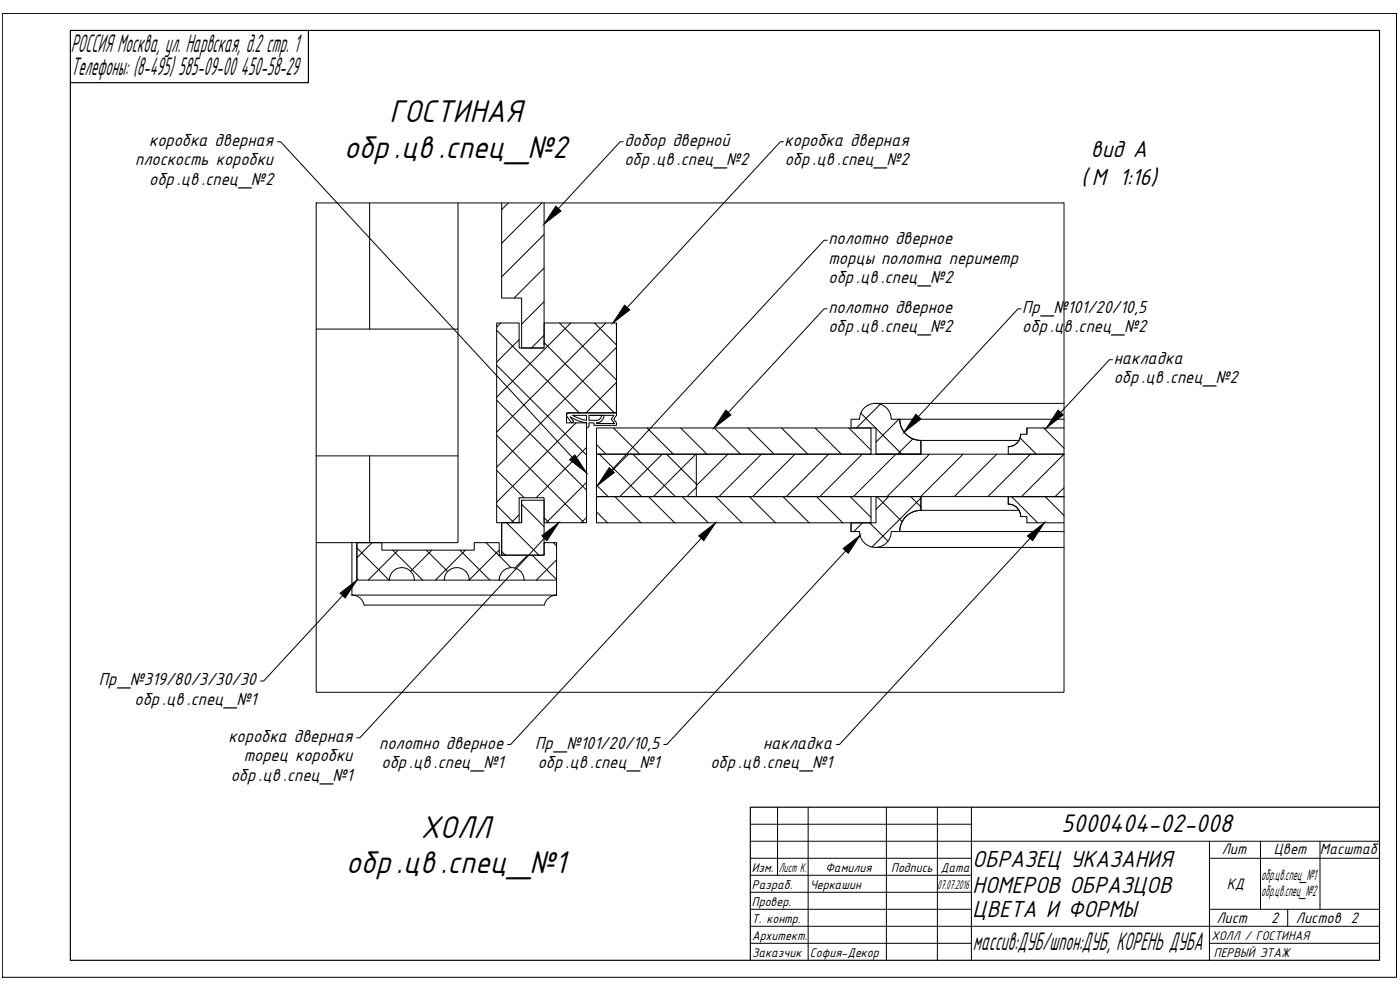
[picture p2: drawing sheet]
<svg xmlns="http://www.w3.org/2000/svg" width="420mm" height="297mm" viewBox="0 0 420 297" stroke-linecap="round" stroke-linejoin="round" font-family="sans-serif">
<path d="M21.1 9.1h392.9v279h-392.9zM92.6 9.1v15.7h-71.5M414 242.2h-188.8v45.9" fill="none" stroke="#000" stroke-width=".35"/>
<g fill="none" stroke="#000" stroke-width=".3">
<path d="M.7 4h418.4v289.2h-418.4zM225.2 257.5h66.3M225.2 252.4h188.8M225.2 247.3h66.3M233.4 242.2v20.4M242.5 242.2v45.9M266 242.2v45.9M281.3 242.2v45.9M291.5 242.2v45.9M363 257.5h51M363 252.4v35.7M378.3 252.4v20.4"/>
<path d="M396.2 252.4v20.4M225.2 277.9h188.8M225.2 272.8h66.3M225.2 267.7h66.3M225.2 262.6h66.3M363 272.8h51M386.5 272.8v5.1M225.2 283h66.3M363 283h51"/>
</g>
<path d="M166.8 61.9l1.6 1.4-5.1 3.9zM187.4 91.6l1.6 1.4-5.1 3.9zM171 137.9l1.5-1.4 3.5 5.4zM217.8 123.1l1.6 1.4-5.1 3.9zM274.8 124.3l1.6 1.4-5.1 4zM317.5 123.1l1.6 1.4-5.1 3.9zM182.8 140.3l1.6 1.4-5.1 4zM102.1 178l5-3.9-3.5 5.3zM162.6 160.8l5.1-4-3.6 5.4zM209.7 160.8l5-3.9-3.5 5.3zM253 164.6l5.1-3.9-3.5 5.3zM308.4 160.8l5-3.9-3.5 5.3z" fill="#000" stroke="#000" stroke-width=".3"/>
<g fill="none" stroke="#000" stroke-width=".3">
<path d="M83.3 42.5h.9l87.5 94.7M187.1 42.5h-1l-18.5 20.1M235.1 42.5h-.9l-46 49.8M94.9 60.9h224.4v146.8h-224.4zM248.3 72.1h-1l-63.7 68.9M248.3 92.7h-1l-28.7 31.1M306.5 92.7h-1l-29.9 32.3M333.9 107.9h-.9l-14.7 15.9M102.8 178.7l-23.7 25.6h-.9M163.4 161.5l-55.4 59.9h-.9M210.4 161.5l-57.1 61.9h-1M253.8 165.3l-53.7 58.1h-.9"/>
<path d="M309.1 161.5l-57.2 61.9h-.9"/>
</g>
<g fill="none" stroke="#000" stroke-width=".3">
<path d="M110.9 60.9v37.8M137.4 60.9v101.9h-42.5M150.6 60.9v28.5h5.9v15h6.8M152.6 60.9l-2 2M162.7 60.9l-12.1 12.1M163.3 60.9v42.8M163.3 70.3l-12.7 12.8M94.9 98.7h42.5M149.1 99.1l24.8 24.8M149.1 96.9h6.7v7.5h7.5v-7.5h21.7v27h-15v3h6v29.9h-12.7v-7.5h-7.5v7.5h-6.7zM150.3 96.9l-1.2 1.2M163.3 90.5l-6.8 6.8"/>
<path d="M163.3 80.4l-9 9M167.9 96.9l17.1 17.1M171.3 96.9l-22.2 22.3M178.4 96.9l6.6 6.6M181.8 96.9l-32.7 32.8M185 96.9v27M149.1 109.6l26.9 27M155.8 101.9l-6.7 6.7M163.3 102.8l21.1 21.1M163.3 100.6l-3.8 3.8M185 104.2l-35.9 36M185 114.7l-9.1 9.2"/>
<path d="M94.9 136.8h42.5M110.9 136.8v26M149.1 130.6l26.2 26.2M149.1 120.1l26.9 27M171.8 124.6h4.2v1.5l-1.8-.4zM172.9 126.9l-23.8 23.8M176 134.2l-15.1 15.1M176 128.4l.7-.5 .1-1h1.5v.7h6.7v-.7l-.8-1.1 .8-1.2v-.7h-14.2l-.7 .4v.6l1.5 2 .6-.5-1.1-1.3 2.7 1.3 2.2 .5v29.9M179 133.4l2.9 2.9M179 128.4h82.4v7.9h-82.4zM179.9 136.3l12.7 12.7M180.5 124.6a1.49 1.49 0 0 1-1.5 1.5h-2.2v-1.5h4.5a2.23 2.23 0 0 1-2.3 2.3v.2h5.4l-1-1.3 .9-1.2h-7.5"/>
<path d="M184.1 128.4l7.9 7.9M188.6 136.3l-9.6 9.6M189.9 136.3l12.8 12.7M194.2 128.4l7.9 7.9M198.7 136.3l-12.7 12.7M200 136.3l9 8.9M204.3 128.4l7.9 7.9M208.8 136.3l-12.7 12.7M209 136.3h-30v12.7h30M214.4 128.4l7.8 7.9M218.4 136.3l-9.4 9.4M224.5 128.4l7.8 7.9"/>
<path d="M228.5 136.3l-12.7 12.7M234.6 128.4l7.8 7.9M238.6 136.3l-12.7 12.7M244.6 128.4l7.9 7.9M248.7 136.3l-12.7 12.7M254.7 128.4l6.7 6.7M258.3 123.9l4.5 4.5M258.8 136.3l-12.8 12.7M262.7 121h56.6M262.9 128.5l7.8 7.8M264.2 121.3l-7.2 7.1M268.9 136.3l-12.8 12.7"/>
<path d="M269.8 125.8l-6.9 6.8M270 125.8a6.4 6.4 0 0 0 6.4 6.3M274 131.7l-4.6 4.6M276.4 132.1v4.2h-13.5M276.4 132.1h29.4M279 136.3l-12.8 12.7M289 136.3l-12.7 12.7M299.1 136.3l-12.7 12.7M306.1 131.4l4.9 4.9M308.2 128.4v1.9M309.2 136.3l-12.7 12.7M313.2 128.4l6.1 6.1"/>
<path d="M319.3 136.3l-12.7 12.7M319.3 136.3h-110.3v12.7h110.3h-16.7v2.3a3.7 3.7 0 0 1 3.7 3.7h1.9v1.9h11.1M319.3 125.8h-51.8a4.8 4.8 0 0 0-4.8-4.8 4.8 4.8 0 0 0-4.7 4.8h-2.6v2.6h7.5v7.9h13.5v-4.2M319.3 128.4h-11.1v1.9h-1.9a3.8 3.8 0 0 1-3.7 3.7v2.3h16.7M149.1 151.6l5.2 5.2M149.1 141.1l8.2 8.2M150.6 156.8v9.8M152 156.8l9.7 9.8M155.8 154.5l-2.4 2.3M156.5 151.3l6.8 6.7M156.5 150.1h6.8v16.5h-12.7v-9.8h5.9zM156.5 150.1v6.7"/>
<path d="M163.3 155.3l1.5 1.5M176 144.7l-12.1 12.1M176 155.3l-1.6 1.5M179 153.6l3.3 3.3M179 149h82.4v7.9h-82.4zM179 145.5l3.5 3.5M184.5 149l7.9 7.9M194.6 149l7.9 7.9M204.7 149l7.9 7.9M209 146.2l-2.8 2.8M214.8 149l7.9 7.9M224.9 149l7.9 7.9"/>
<path d="M235 149l7.8 7.9M245.1 149l7.8 7.9M255.2 149l6.2 6.2M255.4 159.5h2.6a4.8 4.8 0 0 0 4.7 4.7 4.8 4.8 0 0 0 4.8-4.7h51.8M255.4 156.9v2.6M258.8 156.9l-2.6 2.6M261 156.9l5.5 5.5M263.2 149l7.5 7.5M266.7 149l-3.8 3.8M273.3 149l3.1 3.1M276.4 149.4l-14.7 14.7M276.4 153.1v-4.1h-13.5v7.9h-7.5v2.6"/>
<path d="M276.4 153.1h29.4M276.4 149v4.1M276.4 153.1a6.4 6.4 0 0 0-6.4 6.4M303.6 149l7.8 7.9M313.6 149l5.7 5.7M319.3 146.3l-2.6 2.7M105.6 162.8v15.8M105.6 178.6h.1M105.6 178.6l1 .1a3.7 3.7 0 0 1 2.7 2.8h54.1a3.7 3.7 0 0 1 3.6-2.9M105.6 178.6h61.4M107.1 162.8v11.3h50.2M107.1 162.8v11.3"/>
<path d="M107.1 164.4l9.7 9.7M107.1 162.8h7.5v2.3h27.7v-2.3h7.5v3.8h13.5v-3.8h3.7v11.3h-9.7M111.7 162.8l-4.6 4.6M116.9 174.1a3.7 3.7 0 0 1 3.7-3.8 3.7 3.7 0 0 1 3.7 3.8M117.9 165.1l8.9 9M119.5 165.1l-9 9M127.9 165.1l6.5 6.4M129.6 165.1l-6.4 6.3M133.3 174.1a3.7 3.7 0 0 1 3.8-3.8 3.7 3.7 0 0 1 3.7 3.8M138 165.1l9 9M139.7 165.1l-9 9M145.9 162.8l7.5 7.5"/>
<path d="M149.8 174.1a3.7 3.7 0 0 1 3.8-3.8 3.7 3.7 0 0 1 3.7 3.8M149.8 165l-9 9M150.6 165.5l1.1 1.1M158.4 166.6l-3.9 3.8M159.7 166.6l7.3 7.3M166 162.8l1 1M167 168l-6 6.1M167 174.1v4.5M167 178.6h.1M262.7 164.2h56.6"/>
</g>
<circle cx="163.3" cy="162.8" r=".15" fill="#000"/>
<g font-size="10.5">
<text x="116.9" y="36.7">ГОСТИНАЯ</text>
<text x="103.3" y="47.3">обр.цв.спец_№2</text>
<text x="126.3" y="251.5">ХОЛЛ</text>
<text x="103.9" y="262">обр.цв.спец_№1</text>
</g>
<g font-size="8.5">
<text x="21.3" y="15.5">РОССИЯ Москва, ул. Нарвская, д.2 стр. 1</text>
<text x="21.3" y="22.5">Телефоны: (8-495) 585-09-00 450-58-29</text>
<text x="318.6" y="249.5">5000404-02-008</text>
<text x="292" y="285">массив:ДУБ/шпон:ДУБ, КОРЕНЬ ДУБА</text>
</g>
<g font-size="7.8">
<text x="327.4" y="47.2">вид А</text>
<text x="324.4" y="55.5">( М 1:16)</text>
<text x="291.9" y="260.3">ОБРАЗЕЦ УКАЗАНИЯ</text>
<text x="291.9" y="267.9">НОМЕРОВ ОБРАЗЦОВ</text>
<text x="291.9" y="275.2">ЦВЕТА И ФОРМЫ</text>
</g>
<g font-size="5.8">
<text x="44.8" y="43.8">коробка дверная</text>
<text x="187.4" y="43.8">добор дверной</text>
<text x="235.5" y="43.8">коробка дверная</text>
<text x="40.6" y="49.6">плоскость коробки</text>
<text x="187.4" y="49.6">обр.цв.спец_№2</text>
<text x="235.5" y="49.6">обр.цв.спец_№2</text>
<text x="44.8" y="55.5">обр.цв.спец_№2</text>
<text x="248.6" y="73.3">полотно дверное</text>
<text x="248.6" y="79.2">торцы полотна периметр</text>
<text x="248.6" y="85">обр.цв.спец_№2</text>
<text x="248.6" y="93.9">полотно дверное</text>
<text x="306.8" y="93.9">Пр_№101/20/10,5</text>
<text x="248.6" y="99.7">обр.цв.спец_№2</text>
<text x="306.8" y="99.7">обр.цв.спец_№2</text>
<text x="334.2" y="109.2">накладка</text>
<text x="334.2" y="115">обр.цв.спец_№2</text>
<text x="29.6" y="205.6">Пр_№319/80/3/30/30</text>
<text x="40.4" y="211.4">обр.цв.спец_№1</text>
<text x="68.6" y="222.6">коробка дверная</text>
<text x="113.8" y="224.6">полотно дверное</text>
<text x="160.6" y="224.6">Пр_№101/20/10,5</text>
<text x="229" y="224.6">накладка</text>
<text x="73.1" y="228.5">торец коробки</text>
<text x="114.5" y="230.4">обр.цв.спец_№1</text>
<text x="161.4" y="230.4">обр.цв.спец_№1</text>
<text x="213.2" y="230.4">обр.цв.спец_№1</text>
<text x="69.3" y="234.3">обр.цв.спец_№1</text>
</g>
<g font-size="5.1">
<text x="366.7" y="256.3">Лит</text>
<text x="382.3" y="256.3">Цвет</text>
<text x="396.1" y="256.3">Масштаб</text>
<text x="368.2" y="266.7">КД</text>
<text x="378.5" y="268.9">обр.цв.спец_№2</text>
<text x="378.5" y="264">обр.цв.спец_№1</text>
<text x="365" y="276.9">Лист</text>
<text x="381.5" y="276.9">2</text>
<text x="388.9" y="276.9">Листов 2</text>
</g>
<g font-size="4.2">
<text x="225.6" y="261.6">Изм.</text>
<text x="233.8" y="261.6">Лист К.</text>
<text x="247.7" y="261.6">Фамилия</text>
<text x="267.5" y="261.6">Подпись Дата</text>
<text x="225.7" y="266.7">Разраб.</text>
<text x="243.1" y="266.7">Черкашин</text>
<text x="281.3" y="266.7">07.07.2016</text>
<text x="225.7" y="271.8">Провер.</text>
<text x="225.7" y="276.9">Т. контр.</text>
<text x="225.7" y="282">Архитект.</text>
<text x="225.7" y="287.1">Заказчик</text>
<text x="243.1" y="287.1">София-Декор</text>
<text x="363.6" y="282">ХОЛЛ / ГОСТИНАЯ</text>
<text x="364.3" y="287.1">ПЕРВЫЙ ЭТАЖ</text>
</g>
</svg>
